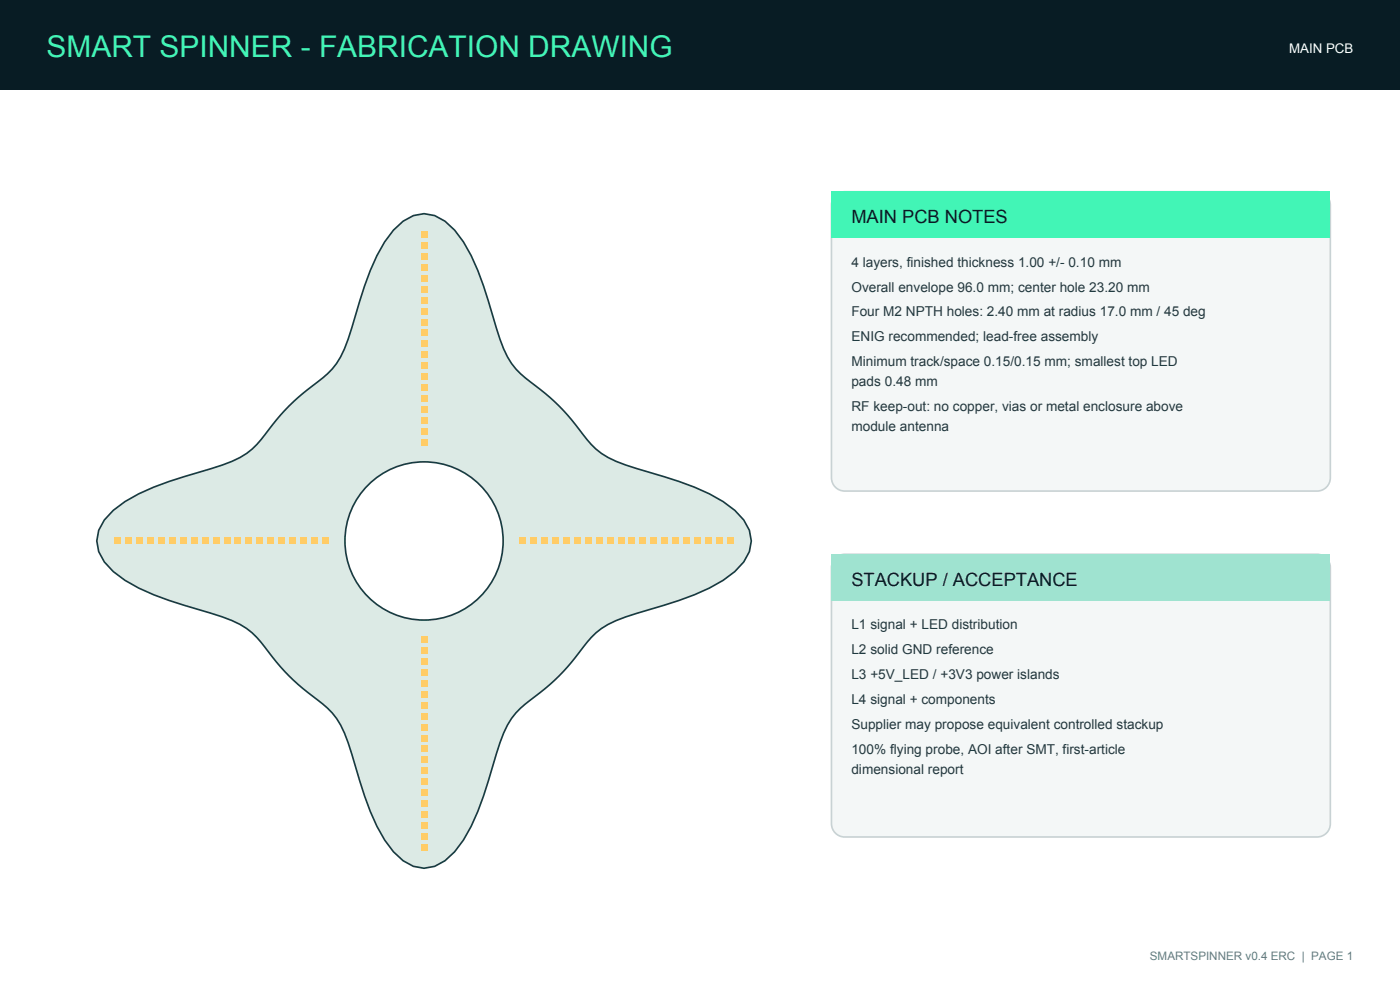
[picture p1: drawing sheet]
<svg xmlns="http://www.w3.org/2000/svg" width="297mm" height="210mm" viewBox="0 0 297 210" stroke-linecap="round" stroke-linejoin="round" font-family="sans-serif">
<path d="M0 0h297v19.1h-297z" fill-rule="evenodd" fill="#081c24"/>
<path d="M83.5 48.8l2-1.9a7 7 0 0 1 8.9 0 24.2 24.2 0 0 1 7 10.5l1.2 3.2 1.9 6.2a37.9 37.9 0 0 0 4 10.3 27.6 27.6 0 0 0 6.1 5.5 48.1 48.1 0 0 1 9.9 10.6 15.7 15.7 0 0 0 8.3 5.4l5.1 1.6a77 77 0 0 1 12.6 4.6l2.9 1.6 2.5 1.9 1.9 2a7 7 0 0 1 0 8.9 24.2 24.2 0 0 1-10.5 7l-3.2 1.2-6.2 1.9a37.9 37.9 0 0 0-10.3 4 27.6 27.6 0 0 0-5.5 6.1 48.1 48.1 0 0 1-10.6 9.9 15.7 15.7 0 0 0-5.4 8.2l-1.6 5.2a77 77 0 0 1-4.5 12.6l-1.7 2.9-1.8 2.5-2.1 1.9a7 7 0 0 1-8.9 0 24.2 24.2 0 0 1-7-10.5l-1.2-3.2-1.9-6.2a37.9 37.9 0 0 0-4-10.3 27.6 27.6 0 0 0-6.1-5.5 48.1 48.1 0 0 1-9.9-10.6 15.7 15.7 0 0 0-8.2-5.4l-5.1-1.6a77 77 0 0 1-12.7-4.6l-2.9-1.6-2.5-1.9-1.9-2a7 7 0 0 1 0-8.9 24.2 24.2 0 0 1 10.5-7l3.3-1.2 6.2-1.9a37.9 37.9 0 0 0 10.2-4 27.6 27.6 0 0 0 5.5-6.1 48.1 48.1 0 0 1 10.7-9.9 15.7 15.7 0 0 0 5.4-8.2l1.5-5.2a77 77 0 0 1 4.6-12.6l1.6-2.9z" fill-rule="evenodd" fill="#dceae5" stroke="#173b42" stroke-width=".35"/>
<circle cx="90" cy="114.7" r="16.8" fill="#fff" stroke="#173b42" stroke-width=".35"/>
<g fill="#fc6">
<path d="M110.2 114h1.4v1.5h-1.4z" fill-rule="evenodd"/>
<path d="M112.5 114h1.5v1.5h-1.5z" fill-rule="evenodd"/>
<path d="M114.9 114h1.4v1.5h-1.4z" fill-rule="evenodd"/>
<path d="M117.2 114h1.4v1.5h-1.4z" fill-rule="evenodd"/>
<path d="M119.5 114h1.4v1.5h-1.4z" fill-rule="evenodd"/>
<path d="M121.8 114h1.4v1.5h-1.4z" fill-rule="evenodd"/>
<path d="M124.1 114h1.4v1.5h-1.4z" fill-rule="evenodd"/>
<path d="M126.4 114h1.4v1.5h-1.4z" fill-rule="evenodd"/>
<path d="M128.7 114h1.5v1.5h-1.5z" fill-rule="evenodd"/>
<path d="M131.1 114h1.4v1.5h-1.4z" fill-rule="evenodd"/>
<path d="M133.4 114h1.4v1.5h-1.4z" fill-rule="evenodd"/>
<path d="M135.7 114h1.4v1.5h-1.4z" fill-rule="evenodd"/>
<path d="M138 114h1.4v1.5h-1.4z" fill-rule="evenodd"/>
<path d="M140.3 114h1.4v1.5h-1.4z" fill-rule="evenodd"/>
<path d="M142.6 114h1.4v1.5h-1.4z" fill-rule="evenodd"/>
<path d="M144.9 114h1.4v1.5h-1.4z" fill-rule="evenodd"/>
<path d="M147.3 114h1.4v1.5h-1.4z" fill-rule="evenodd"/>
<path d="M149.6 114h1.4v1.5h-1.4z" fill-rule="evenodd"/>
<path d="M151.9 114h1.4v1.5h-1.4z" fill-rule="evenodd"/>
<path d="M154.2 114h1.4v1.5h-1.4z" fill-rule="evenodd"/>
<path d="M89.3 93.1h1.4v1.4h-1.4z" fill-rule="evenodd"/>
<path d="M89.3 90.8h1.4v1.4h-1.4z" fill-rule="evenodd"/>
<path d="M89.3 88.4h1.4v1.5h-1.4z" fill-rule="evenodd"/>
<path d="M89.3 86.1h1.4v1.4h-1.4z" fill-rule="evenodd"/>
<path d="M89.3 83.8h1.4v1.4h-1.4z" fill-rule="evenodd"/>
<path d="M89.3 81.5h1.4v1.4h-1.4z" fill-rule="evenodd"/>
<path d="M89.3 79.2h1.4v1.4h-1.4z" fill-rule="evenodd"/>
<path d="M89.3 76.9h1.4v1.4h-1.4z" fill-rule="evenodd"/>
<path d="M89.3 74.6h1.4v1.4h-1.4z" fill-rule="evenodd"/>
<path d="M89.3 72.2h1.4v1.5h-1.4z" fill-rule="evenodd"/>
<path d="M89.3 69.9h1.4v1.4h-1.4z" fill-rule="evenodd"/>
<path d="M89.3 67.6h1.4v1.4h-1.4z" fill-rule="evenodd"/>
<path d="M89.3 65.3h1.4v1.4h-1.4z" fill-rule="evenodd"/>
<path d="M89.3 63h1.4v1.4h-1.4z" fill-rule="evenodd"/>
<path d="M89.3 60.7h1.4v1.4h-1.4z" fill-rule="evenodd"/>
<path d="M89.3 58.4h1.4v1.4h-1.4z" fill-rule="evenodd"/>
<path d="M89.3 56h1.4v1.5h-1.4z" fill-rule="evenodd"/>
<path d="M89.3 53.7h1.4v1.4h-1.4z" fill-rule="evenodd"/>
<path d="M89.3 51.4h1.4v1.4h-1.4z" fill-rule="evenodd"/>
<path d="M89.3 49.1h1.4v1.4h-1.4z" fill-rule="evenodd"/>
<path d="M68.3 114h1.4v1.5h-1.4z" fill-rule="evenodd"/>
<path d="M66 114h1.4v1.5h-1.4z" fill-rule="evenodd"/>
<path d="M63.7 114h1.4v1.5h-1.4z" fill-rule="evenodd"/>
<path d="M61.3 114h1.4v1.5h-1.4z" fill-rule="evenodd"/>
<path d="M59 114h1.4v1.5h-1.4z" fill-rule="evenodd"/>
<path d="M56.7 114h1.4v1.5h-1.4z" fill-rule="evenodd"/>
<path d="M54.4 114h1.4v1.5h-1.4z" fill-rule="evenodd"/>
<path d="M52.1 114h1.4v1.5h-1.4z" fill-rule="evenodd"/>
<path d="M49.8 114h1.4v1.5h-1.4z" fill-rule="evenodd"/>
<path d="M47.5 114h1.4v1.5h-1.4z" fill-rule="evenodd"/>
<path d="M45.1 114h1.4v1.5h-1.4z" fill-rule="evenodd"/>
<path d="M42.8 114h1.4v1.5h-1.4z" fill-rule="evenodd"/>
<path d="M40.5 114h1.4v1.5h-1.4z" fill-rule="evenodd"/>
<path d="M38.2 114h1.4v1.5h-1.4z" fill-rule="evenodd"/>
<path d="M35.9 114h1.4v1.5h-1.4z" fill-rule="evenodd"/>
<path d="M33.6 114h1.4v1.5h-1.4z" fill-rule="evenodd"/>
<path d="M31.3 114h1.4v1.5h-1.4z" fill-rule="evenodd"/>
<path d="M28.9 114h1.4v1.5h-1.4z" fill-rule="evenodd"/>
<path d="M26.6 114h1.4v1.5h-1.4z" fill-rule="evenodd"/>
<path d="M24.3 114h1.4v1.5h-1.4z" fill-rule="evenodd"/>
<path d="M89.3 135h1.4v1.4h-1.4z" fill-rule="evenodd"/>
<path d="M89.3 137.3h1.4v1.4h-1.4z" fill-rule="evenodd"/>
<path d="M89.3 139.6h1.4v1.5h-1.4z" fill-rule="evenodd"/>
<path d="M89.3 142h1.4v1.4h-1.4z" fill-rule="evenodd"/>
<path d="M89.3 144.3h1.4v1.4h-1.4z" fill-rule="evenodd"/>
<path d="M89.3 146.6h1.4v1.4h-1.4z" fill-rule="evenodd"/>
<path d="M89.3 148.9h1.4v1.4h-1.4z" fill-rule="evenodd"/>
<path d="M89.3 151.2h1.4v1.4h-1.4z" fill-rule="evenodd"/>
<path d="M89.3 153.5h1.4v1.4h-1.4z" fill-rule="evenodd"/>
<path d="M89.3 155.8h1.4v1.5h-1.4z" fill-rule="evenodd"/>
<path d="M89.3 158.2h1.4v1.4h-1.4z" fill-rule="evenodd"/>
<path d="M89.3 160.5h1.4v1.4h-1.4z" fill-rule="evenodd"/>
<path d="M89.3 162.8h1.4v1.4h-1.4z" fill-rule="evenodd"/>
<path d="M89.3 165.1h1.4v1.4h-1.4z" fill-rule="evenodd"/>
<path d="M89.3 167.4h1.4v1.4h-1.4z" fill-rule="evenodd"/>
<path d="M89.3 169.7h1.4v1.4h-1.4z" fill-rule="evenodd"/>
<path d="M89.3 172h1.4v1.5h-1.4z" fill-rule="evenodd"/>
<path d="M89.3 174.4h1.4v1.4h-1.4z" fill-rule="evenodd"/>
<path d="M89.3 176.7h1.4v1.4h-1.4z" fill-rule="evenodd"/>
<path d="M89.3 179h1.4v1.4h-1.4z" fill-rule="evenodd"/>
</g>
<path d="M177 41.7a2.82 2.82 0 0 1 2.2-1h100.2a2.82 2.82 0 0 1 2.8 2.8v57.8a2.82 2.82 0 0 1-2.8 2.9h-100.2a2.82 2.82 0 0 1-2.8-2.9v-57.8l.1-.7z" fill-rule="evenodd" fill="#f4f7f7" stroke="#c8d2d4" stroke-width=".35"/>
<path d="M176.4 40.7h105.8v9.8h-105.8z" fill-rule="evenodd" fill="#42f5b6"/>
<path d="M177 118.6a2.82 2.82 0 0 1 2.2-1h100.2a2.82 2.82 0 0 1 2.8 2.8v54.3a2.82 2.82 0 0 1-2.8 2.8h-100.2a2.82 2.82 0 0 1-2.8-2.8v-54.3l.1-.7z" fill-rule="evenodd" fill="#f4f7f7" stroke="#c8d2d4" stroke-width=".35"/>
<path d="M176.4 117.6h105.8v9.8h-105.8z" fill-rule="evenodd" fill="#9fe3d0"/>
<text font-size="6.3" fill="#42f5b6" x="9.9" y="12">SMART SPINNER - FABRICATION DRAWING</text>
<g font-size="3.9" fill="#081c24">
<text x="180.6" y="47.4">MAIN PCB NOTES</text>
<text x="180.6" y="124.3">STACKUP / ACCEPTANCE</text>
</g>
<g font-size="2.9" fill="#25383e">
<text x="180.6" y="56.5">4 layers, finished thickness 1.00 +/- 0.10 mm</text>
<text x="180.6" y="61.8">Overall envelope 96.0 mm; center hole 23.20 mm</text>
<text x="180.6" y="67.1">Four M2 NPTH holes: 2.40 mm at radius 17.0 mm / 45 deg</text>
<text x="180.6" y="72.4">ENIG recommended; lead-free assembly</text>
<text x="180.6" y="77.7">Minimum track/space 0.15/0.15 mm; smallest top LED</text>
<text x="180.6" y="81.9">pads 0.48 mm</text>
<text x="180.6" y="87.2">RF keep-out: no copper, vias or metal enclosure above</text>
<text x="180.6" y="91.5">module antenna</text>
<text x="180.6" y="133.4">L1 signal + LED distribution</text>
<text x="180.6" y="138.7">L2 solid GND reference</text>
<text x="180.6" y="144">L3 +5V_LED / +3V3 power islands</text>
<text x="180.6" y="149.3">L4 signal + components</text>
<text x="180.6" y="154.6">Supplier may propose equivalent controlled stackup</text>
<text x="180.6" y="159.9">100% flying probe, AOI after SMT, first-article</text>
<text x="180.6" y="164.1">dimensional report</text>
</g>
<text font-size="2.8" fill="#fff" x="273.5" y="11.3">MAIN PCB</text>
<text font-size="2.5" fill="#607d86" x="243.9" y="203.6">SMARTSPINNER v0.4 ERC | PAGE 1</text>
</svg>
